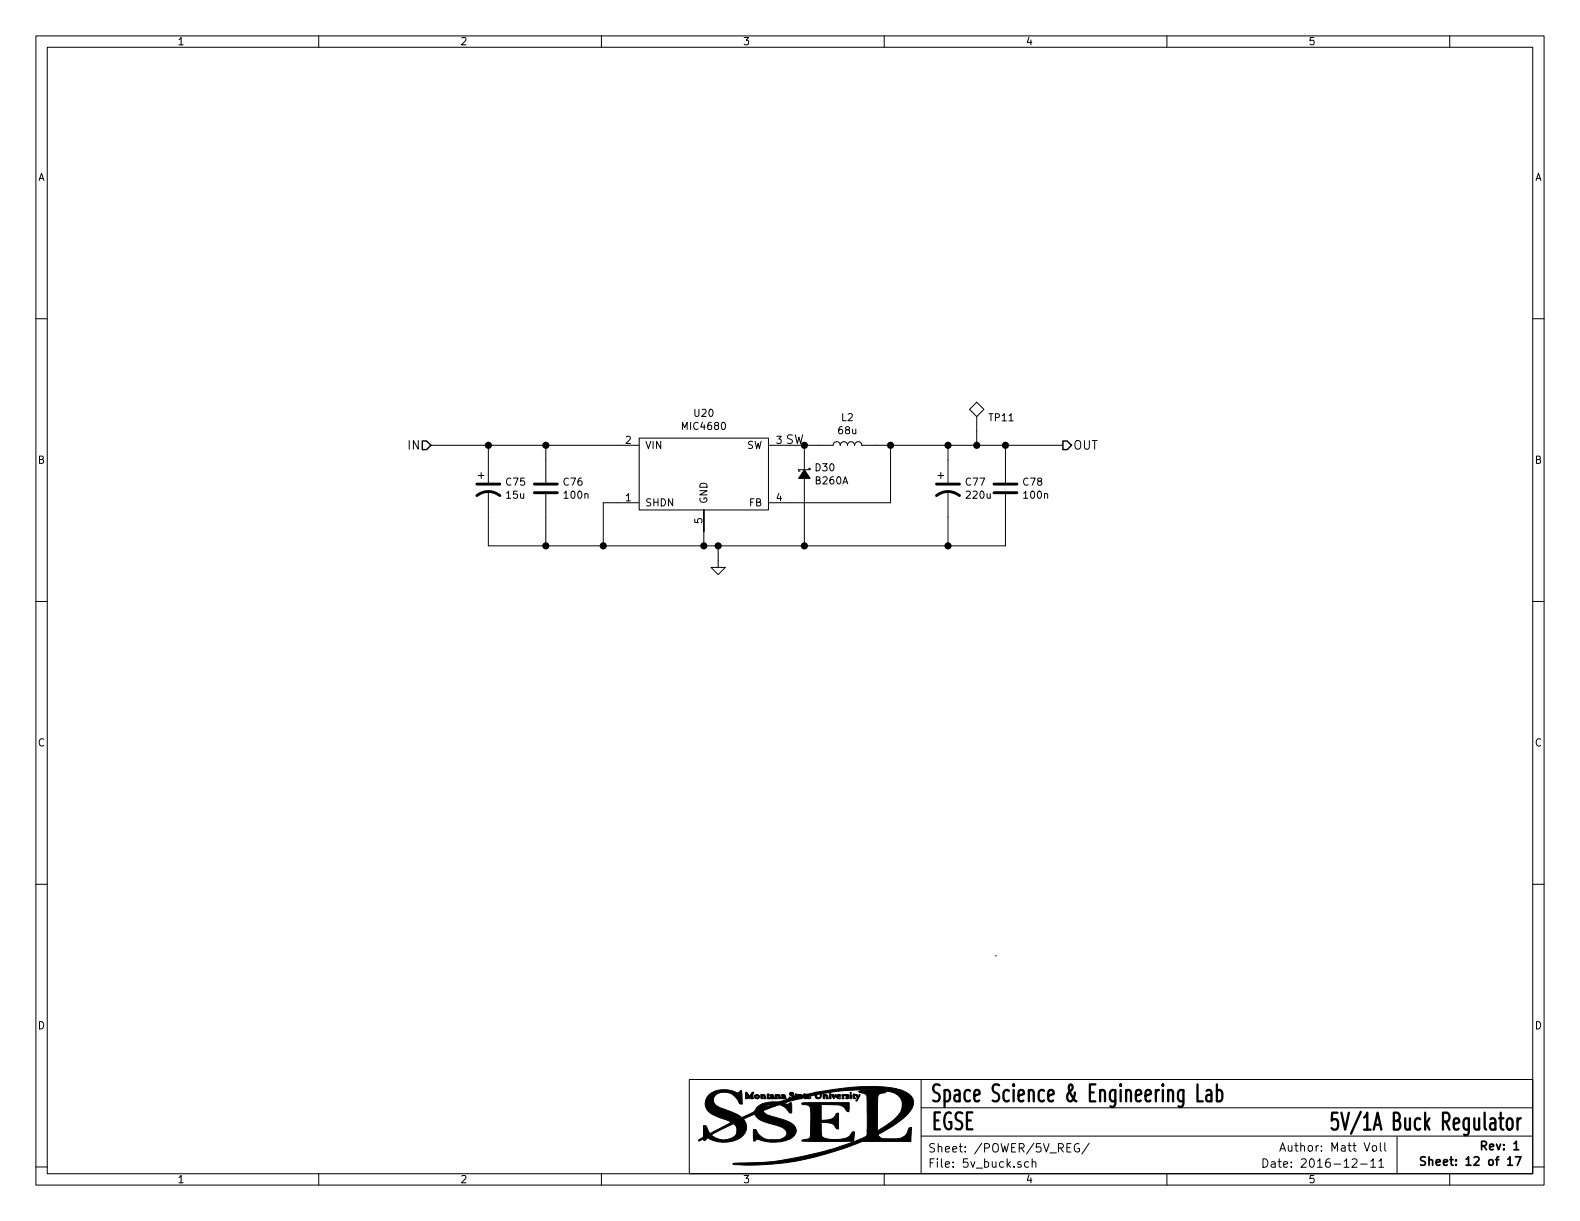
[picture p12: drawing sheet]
<svg xmlns="http://www.w3.org/2000/svg" width="279mm" height="216mm" viewBox="0 0 279 216" stroke-linecap="round" stroke-linejoin="round" font-family="sans-serif">
<g fill="none" stroke="#000" stroke-width=".18">
<path d="M6.3 6.4h266.7v203.2h-266.7zM8.4 8.4h262.6v199.1h-262.6zM56.4 6.4v2M106.3 6.4v2M156.4 6.4v2M206.3 6.4v2M256.4 6.4v2M6.3 56.4h2.1M271 56.4h2M76.2 78.7h36.8M86.4 78.7v6.6M96.5 78.7v6.6"/>
<path d="M113 77.5h22.9v12.7h-22.9zM135.9 78.7h11.4a.63 .63 0 0 1 .7-.6 .63 .63 0 0 1 .6 .6 .63 .63 0 0 1 .6-.6 .63 .63 0 0 1 .7 .6 .63 .63 0 0 1 .6-.6 .63 .63 0 0 1 .6 .6 .63 .63 0 0 1 .7-.6 .63 .63 0 0 1 .6 .6h35.6M142.2 78.7v17.8M157.5 78.7v10.2h-21.6M167.6 78.7v6.6M171.4 72.4l1.3-1.3 1.3 1.3-1.3 1.3zM172.7 73.7v5M177.8 78.7v6.6M84.6 84.1h1M85.1 83.6v1M86.4 86.9v9.6h91.4v-9.1M96.5 87.4v9.1"/>
<path d="M113 88.9h-6.3v7.6M124.5 90.2v6.3M127 96.5v3.8h1.3l-1.3 1.3-1.3-1.3h1.3M143 82.8h.3v.3h-2.1v.2h.3M165.9 84.1h1M166.4 83.6v1M167.6 86.9v9.6M6.3 106.3h2.1M271 106.3h2M6.3 156.4h2.1M271 156.4h2M176 169h.1"/>
<path d="M121.9 190.9h149.1v16.6h-149.1zM162.9 195.9h108M162.9 190.9v16.6M6.3 206.3h2.1M56.4 207.5v2.1M106.3 207.5v2.1M156.4 207.5v2.1M162.9 200.9h108M181.9 205.5l-.4-.1-.3 .3 .1 .6 .2 .1 .4-.1M182.5 205.5h.1a.37 .37 0 0 1 .6 .1v.8M182.5 204.9v1.5M189.4 202.2h-.7v1.5h.7"/>
<path d="M190.8 202.3a.73 .73 0 0 0-.9 .5 .73 .73 0 0 0 .5 .9l.5-.1v-.5h-.3M192.6 202.1l-1.3 2M206.3 207.5v2.1M223.3 204.9a.76 .76 0 0 1 .9 .8 .76 .76 0 0 1-.9 .7zM224.8 205.5h.6l.1 .9M225.5 205.8h-.5l-.2 .2 .2 .4 .5-.1M226 205.4h.6M226.2 204.9v1.3l.4 .2M226.3 203.6l.5-1.5 .5 1.5M226.5 203.1h.7M227 205.9l.7-.1-.1-.3-.4-.1-.2 .2 .1 .7h.5M227.8 202.6v.8a.37 .37 0 0 0 .6 0"/>
<path d="M244.9 202.1v1.3l.2 .2M247 201v6.5M256.4 207.5v2.1M271 206.3h2M273 209.6h.1"/>
</g>
<path d="M252 204.6l-.5-.1-.3 .3 .1 .4 .7 .3v.4l-.2 .1h-.6M252.7 205.2l.2-.1h.4v.9M252.7 204.5v1.5M254 205.6l.7-.2-.1-.3h-.4l-.2 .2 .1 .7h.5M262 202.6l.7-.1 .2-.2-.1-.3-.2-.2h-.6v1.5" fill="none" stroke="#000" stroke-width=".3"/>
<path d="M236.5 196.7h-.9l-.1 1.5 .3-.3 .6 .1a1.3 1.3 0 0 1-.2 1.7h-.4l-.3-.2M237.2 196.7l.7 3 .6-3M240.6 196.6l-1.7 3.9" fill="none" stroke="#000" stroke-width=".41"/>
<g fill="#000" stroke="#000" stroke-width=".18">
<path d="M142.2 83.1l1.1 1.5h-2.1zM131.9 193.1l.2 .1 .4 .7 .4-.7 .2-.1 .2 .1a.84 .84 0 0 0 0 1h-.6l.2-.2-.1-.4-.3 .7-.4-.7 .1 .7-.3-.1zM133.5 193.6a.52 .52 0 0 1 .8 .4 .46 .46 0 0 1-.5 .3 .46 .46 0 0 1-.4-.5h.3v.3h.3v-.4l-.1-.1-.2 .2h-.3zM134.5 193.5a.68 .68 0 0 1 1 .8h-.4l-.1-.7-.2 .7h-.2zM135.7 193.4h.1l.2 .2v.6l.2-.2 .4 .1v-.1h-.4l.4-.4-.4 .1a.4 .4 0 0 1 .5-.1 .4 .4 0 0 1 .2 .5l.2 .1v-.7a.72 .72 0 0 1 .8 .2l.1 .6h-.3l-.1-.7-.2 .2 .1 .5h-1.8zM138.2 193.6h.6l.2 .6h-.8v-.2l.4 .1v-.1h-.4l.4-.2v-.2l-.3 .2zM145.5 193.5l.8 .1 .2 .7h-.3l-.2-.7-.1 .6-.3 .1zM146.7 193.5a.44 .44 0 0 1 .1 .8l-.1-.1zM147 193.5h.4l.1 .4 .2-.3h.2l-.4 .7zM147.9 193.8l.5-.2-.4 .1a.42 .42 0 0 1 .7 0v.1l-.5 .2 .2 .2 .3-.1-.2 .2a.45 .45 0 0 1-.6-.5zM148.9 193.6h1.1l.1 .2-.3-.2 .3 .3v.2l-.5 .2v-.2h.3l-.5-.4-.3 .2 .2 .4h-.4zM141.8 195.1l1.2-.1h7.2l-.1 1.5h-.3a2.08 2.08 0 0 0-2.3-1.1l-2.3-.1v2.8a2.89 2.89 0 0 0 2.5-.8 .49 .49 0 0 1 .6-.5v2.8a.44 .44 0 0 1-.6-.4 1.21 1.21 0 0 0-1.1-.6l-1.4-.2v1.7a.92 .92 0 0 0 .9 1.2 5.7 5.7 0 0 0 4.1-.4l.3-.4a.51 .51 0 0 1 .6-.4l-.1 1.7h-7.8l-1.4-.1 .2-.2 .6-.1a.65 .65 0 0 0 .7-.8l.1-1.4a10.7 10.7 0 0 0-.2-3.6l-.6-.2-.7-.1z"/>
<path d="M150.3 193.5l.2 .1 .1 .7-.3-.1zM150.4 193.1l.1 .2h-.2zM150.9 193.4h.2a.58 .58 0 0 1 .7 .6l.1-.4 .2-.1-.5 1.1h-.3a.54 .54 0 0 0 .3-.5 .54 .54 0 0 0-.4-.4l-.1 .2 .2 .3-.2 .1a.57 .57 0 0 1-.2-.9zM125.4 193.6a4.8 4.8 0 0 1 5.1-.3l.6-.5 .2 2.4a.48 .48 0 0 1-.7-.4 2.7 2.7 0 0 0-4.1-1.2 1.38 1.38 0 0 0 .9 2.3l2.6 1 1.2 .7 1.1-.5a2.12 2.12 0 0 0 1.5-1.2h1.3l1.6-.7a2.24 2.24 0 0 0-1.7 .7h-1.2l.1-.1a5.2 5.2 0 0 1 3.5-1l1.9-.5 .3-.3 .2 .1h.3v-.2l-.4-.3-.1-.2 .2-.2h.4l.1 .1v.2l-.2-.2h-.3l.7 .7 .1-.2 .4 .1 .6-.1-.6-.1-.4 .1 .1-.4 1.1 .3 .5-.3a2.14 2.14 0 0 0 1.7-.2l1.2-.2a37.2 37.2 0 0 1 13.3-.5 4.2 4.2 0 0 1 2.9 1.8 2.19 2.19 0 0 1-.5 2.2 19.5 19.5 0 0 1-5.6 4.1l-.1 .1a1.56 1.56 0 0 0 1.8 .7h.6a3.2 3.2 0 0 0 2.4-.5l.3-.4 .5-1 .4-.1-.1 2.4h-8.6l-.8 .3a47.8 47.8 0 0 1-22.1 3.7l.3-.1a57.6 57.6 0 0 0 23.3-4.8l.1-.9h1.8l.9-.5a11.3 11.3 0 0 0 3.3-2.9 2.46 2.46 0 0 0-.2-2.6 2.46 2.46 0 0 0-2.4-1l-.1 .2-.4 .1a.87 .87 0 0 0-1 1l-.1 5.7h-1.8v-4.4a3.2 3.2 0 0 0-.2-2.1l-1.1-.3-.1-.2 3.9-.2a41.2 41.2 0 0 0-8.9 .4l-.1 .2-.4-.2-1.1 .2-.1 .6a.57 .57 0 0 1-.6 .3 .57 .57 0 0 1-.5-.5h.3l.2 .3h.4l.1-.5-.1-.1h-.3l-.3 .3-.6-.2-.9 .4a.26 .26 0 0 0 .5 .1l-.3 .2h-.3l-.4-.3v.1l.2 .1-.1 .1-.5-.2-.1 .1-2 .5-1.2 .4a.79 .79 0 0 0 1.2-.1l.1 .5v1.2l-.4 .1a2.32 2.32 0 0 0-1.9-1.4l-2.7 1a1.85 1.85 0 0 0 1.6 1 8.1 8.1 0 0 1 3.9 1.7 1.34 1.34 0 0 1-.4 2.1 7.3 7.3 0 0 1-6.2 .2l-.6 .4-.1-2.1a.41 .41 0 0 1 .6 .3 2.74 2.74 0 0 0 3 1.5 2.1 2.1 0 0 0 2.4-1.1 2.02 2.02 0 0 0-1.8-1.4 8 8 0 0 1-3.6-1.4l-.3-.6h-.1l-1.9 .9 .2 .3a2.19 2.19 0 0 1-1.1 3.2 5.9 5.9 0 0 1-5.5-.2l-.4 .5h-.2l-.1-.3-.9 .3 .9-.6v-.4h1.4a3 3 0 0 0 4.4-.2 1.27 1.27 0 0 0-.6-1.8l-3.8 2h-1.4v-1.7l.5 .1 .7 1.3 2.6-1.4a1.27 1.27 0 0 0 1-.6l-.4-.2a10.4 10.4 0 0 1-3.6-1.7 2 2 0 0 1 .2-2.9z"/>
</g>
<path d="M74.7 78h.7l.8 .7-.8 .8h-.7zM188 78h.7l.8 .7-.8 .8h-.7z" fill="none" stroke="#000" stroke-width=".25"/>
<path d="M84.3 87.6a3.3 3.3 0 0 1 4.1 0M84.3 85.6h4.1M94.5 87.1h4.1M94.5 85.6h4.1M165.6 87.6a3.3 3.3 0 0 1 4.1 0M165.6 85.6h4.1M175.8 87.1h4M175.8 85.6h4" fill="none" stroke="#000" stroke-width=".51"/>
<g fill="#000" stroke="#000" stroke-width=".25">
<circle cx="86.4" cy="78.7" r=".51"/>
<circle cx="96.5" cy="78.7" r=".51"/>
<circle cx="157.5" cy="78.7" r=".51"/>
<circle cx="167.6" cy="78.7" r=".51"/>
<circle cx="172.7" cy="78.7" r=".51"/>
<circle cx="177.8" cy="78.7" r=".51"/>
<circle cx="96.5" cy="96.5" r=".51"/>
<circle cx="106.7" cy="96.5" r=".51"/>
<circle cx="124.5" cy="96.5" r=".51"/>
<circle cx="127" cy="96.5" r=".51"/>
<circle cx="142.2" cy="96.5" r=".51"/>
<circle cx="167.6" cy="96.5" r=".51"/>
</g>
<g font-size="4.2">
<text x="164.4" y="194.9">Space Science &amp; Engineering Lab</text>
<text x="164.5" y="199.8">EGSE</text>
<text x="240.2" y="199.9">5V/1A Buck R</text>
</g>
<g font-size="2.1">
<text x="72.3" y="79.5">IN</text>
<text x="138.8" y="78.5">SW</text>
<text x="189.7" y="79.5">OUT</text>
<text x="164.1" y="203.8">Sheet: /POWER/5V_REG/</text>
<text x="228.6" y="203.6">Author: Matt Voll</text>
<text x="262.8" y="203.4">Rev: 1</text>
<text x="164.1" y="206.5">File: 5v_buck.sch</text>
<text x="228.6" y="206.5">Date: 2016-12-11</text>
<text x="254.7" y="206.1">Sheet: 12 of 17</text>
</g>
<g font-size="1.8">
<text x="31.3" y="8">1</text>
<text x="81.4" y="8">2</text>
<text x="131.3" y="8">3</text>
<text x="181.4" y="8">4</text>
<text x="231.3" y="8">5</text>
<text x="6.7" y="32">A</text>
<text x="271.4" y="32">A</text>
<text x="120.9" y="76">MIC4680</text>
<text x="122.8" y="73.7">U20</text>
<text x="148.3" y="76.8">68u</text>
<text x="148.8" y="74.5">L2</text>
<text x="175" y="74.5">TP11</text>
<text x="6.7" y="82">B</text>
<text x="110.6" y="78.5">2</text>
<text x="114" y="79.4">VIN</text>
<text x="132" y="79.4">SW</text>
<text x="137.3" y="78.5">3</text>
<text x="144.2" y="83.3">D30</text>
<text x="271.4" y="82">B</text>
<text x="89.6" y="85.9">C75</text>
<text x="89.6" y="88.2">15u</text>
<text x="99.7" y="85.9">C76</text>
<text x="99.9" y="88.2">100n</text>
<text x="110.6" y="88.6">1</text>
<text x="114" y="89.5">SHDN</text>
<text x="125.1" y="89.2" transform="rotate(-90 125.1 89.2)">GND</text>
<text x="132.5" y="89.5">FB</text>
<text x="137.3" y="88.6">4</text>
<text x="144.3" y="85.6">B260A</text>
<text x="170.8" y="85.9">C77</text>
<text x="171" y="88.2">220u</text>
<text x="181" y="85.9">C78</text>
<text x="181.2" y="88.2">100n</text>
<text x="124.2" y="92.6" transform="rotate(-90 124.2 92.6)">5</text>
<text x="6.7" y="132">C</text>
<text x="271.4" y="132">C</text>
<text x="6.7" y="182">D</text>
<text x="271.4" y="182">D</text>
<text x="31.3" y="209.2">1</text>
<text x="81.4" y="209.2">2</text>
<text x="131.3" y="209.2">3</text>
<text x="181.4" y="209.2">4</text>
<text x="231.3" y="209.2">5</text>
</g>
</svg>
